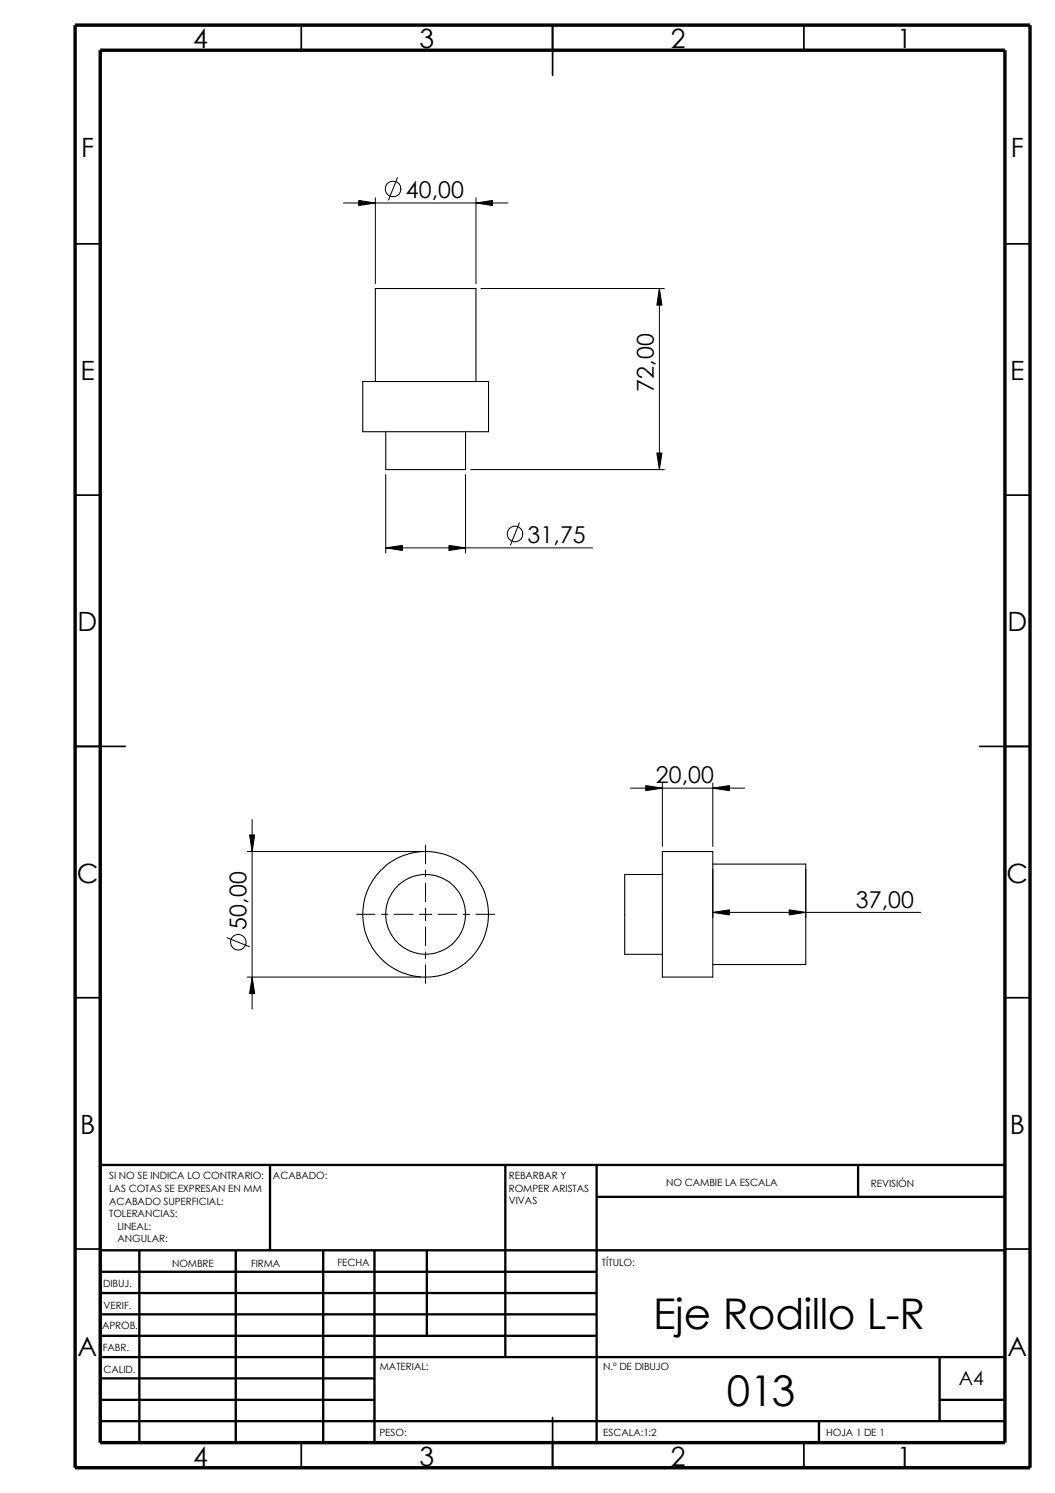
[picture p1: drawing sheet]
<svg xmlns="http://www.w3.org/2000/svg" width="210mm" height="297mm" viewBox="0 0 210 297" stroke-linecap="round" stroke-linejoin="round" font-family="sans-serif">
<g fill="none" stroke="#000" stroke-width=".34">
<path d="M59.9 5v5M109.9 5v10M159.9 5v5M14.9 48.5h5M199.9 48.5h5M14.9 98.5h5M199.9 98.5h5M14.9 148.5h10M194.9 148.5h10M14.9 198.5h5M199.9 198.5h5M14.9 248.5h5"/>
<path d="M199.9 248.5h5M59.9 287v5M109.9 282v10M159.9 287v5"/>
</g>
<g fill="none" stroke="#000" stroke-width=".47">
<path d="M53.7 231.8v17M100.5 231.8v38.2M118.7 231.8v55.2M118.7 238.1h81.2M170.7 231.8v6.3M199.9 231.8h-180v55.2M19.9 248.8h180M19.9 257.3h98.8M19.9 253h98.8M27.7 248.8v38.2M46.9 248.8v38.2M64.3 248.8v38.2"/>
<path d="M74.5 248.8v38.2M84.9 248.8v17M19.9 265.8h98.8M19.9 261.5h98.8M19.9 270h180M19.9 274.2h54.6M19.9 278.5h54.6M186.9 278.5h13M186.9 270v12.7M19.9 282.7h180M162.9 282.7v4.3"/>
</g>
<path d="M14.9 5h190v287h-190zM19.9 10h180v277h-180z" fill="none" stroke="#000" stroke-width=".68" stroke-linecap="butt"/>
<g fill="none" stroke="#000" stroke-width=".21">
<path d="M72.2 75.9h25v10h-25zM74.7 75.9v-18.5h20v18.5M76.8 85.9v7.5h15.8v-7.5M131.8 169.4h10v25h-10zM131.8 174h-7.5v15.9h7.5M141.8 171.9h18.5v20h-18.5"/>
<circle cx="84.7" cy="181.9" r="12.5"/>
<circle cx="84.7" cy="181.9" r="7.9"/>
</g>
<g fill="none" stroke="#000" stroke-width=".2">
<path d="M71.4 39.9l3.3 .5-3.3 .5zM74.7 39.4v17M79.1 35.3l-1.8 4.5M94.7 39.4v17M68.3 40.4h32.7M94.7 40.4l3.3-.5v1zM95.7 57.4h36.5M131.2 57.4l.5 3.3h-1zM131.2 57.4v36M76.8 94.4v15.6M92.6 94.4v15.6M93.6 93.4h38.6"/>
<path d="M130.7 90.1h1l-.5 3.3zM76.8 109l3.3-.5v1zM76.8 109h41.1M89.3 108.5l3.3 .5-3.3 .5zM103.3 104l-1.7 4.5M125.4 156.8h22.8M128.5 156.3l3.3 .5-3.3 .5zM131.8 155.8v12.6M141.8 156.8l3.3-.5v1zM141.8 155.8v12.6M49.2 169.4h34.5M49.7 166.1h1l-.5 3.3z"/>
<path d="M50.2 163.1v37.6M84.7 168.1v3.8M84.7 173.1v1.3M84.7 175.7v3.7M141.8 172.9v9.6M160.3 172.9v9.6M45.2 186.6l4.4 1.7M49.2 194.4h34.5M50.2 194.4l.5 3.3h-1zM71 181.9h3.6M75.9 181.9h1.3M78.4 181.9h3.8"/>
<path d="M83.4 181.9h2.5M84.7 180.7v2.5M84.7 184.4v3.7M84.7 189.4v1.3M84.7 191.9v3.8M87.2 181.9h3.7M92.2 181.9h1.2M94.7 181.9h3.7M141.8 181.5l3.3-.5v1zM141.8 181.5h41.4M157 181l3.3 .5-3.3 .5z"/>
<circle cx="78.2" cy="37.6" r="1.56"/>
<circle cx="102.5" cy="106.2" r="1.55"/>
<circle cx="47.4" cy="187.4" r="1.56"/>
</g>
<path d="M71.4 39.9l3.3 .5-3.3 .5zM94.7 40.4l3.3-.5v1zM131.2 57.4l.5 3.3h-1zM130.7 90.1h1l-.5 3.3zM76.8 109l3.3-.5v1zM89.3 108.5l3.3 .5-3.3 .5zM128.5 156.3l3.3 .5-3.3 .5zM141.8 156.8l3.3-.5v1zM49.7 166.1h1l-.5 3.3zM50.2 194.4l.5 3.3h-1zM141.8 181.5l3.3-.5v1zM157 181l3.3 .5-3.3 .5z" fill="#000"/>
<g font-size="8.4">
<text x="130" y="264.5">Eje Rodillo L-R</text>
<text x="144.6" y="279.8">013</text>
</g>
<g font-size="5.3">
<text x="38.4" y="9.6">4</text>
<text x="83.4" y="9.6">3</text>
<text x="133.5" y="9.6">2</text>
<text x="178.5" y="9.6">1</text>
<text x="16.1" y="31.3">F</text>
<text x="201.1" y="31.3">F</text>
<text x="16" y="75.6">E</text>
<text x="201" y="75.6">E</text>
<text x="15.5" y="125.6">D</text>
<text x="200.4" y="125.6">D</text>
<text x="15.3" y="175.6">C</text>
<text x="200.3" y="175.6">C</text>
<text x="15.9" y="225.6">B</text>
<text x="200.9" y="225.6">B</text>
<text x="15.5" y="269.8">A</text>
<text x="200.4" y="269.8">A</text>
<text x="38.4" y="291.6">4</text>
<text x="83.4" y="291.6">3</text>
<text x="133.5" y="291.6">2</text>
<text x="178.5" y="291.6">1</text>
</g>
<g font-size="4.6">
<text x="80.7" y="39.4">40,00</text>
<text x="130.1" y="77.9" transform="rotate(-90 130.1 77.9)">72,00</text>
<text x="104.9" y="108">31,75</text>
<text x="130.5" y="155.9">20,00</text>
<text x="49" y="185" transform="rotate(-90 49 185)">50,00</text>
<text x="170.3" y="180.6">37,00</text>
</g>
<text font-size="3.9" x="190.8" y="275.5">A4</text>
<g font-size="2">
<text x="21.7" y="234.7">SI NO SE INDICA LO CONTRARIO:</text>
<text x="21.7" y="237.2">LAS COTAS SE EXPRESAN EN MM</text>
<text x="21.7" y="239.6">ACABADO SUPERFICIAL:</text>
<text x="54.3" y="234.7">ACABADO:</text>
<text x="101.2" y="239.6">VIVAS</text>
<text x="101.2" y="234.6">REBARBAR Y</text>
<text x="101.2" y="237.1">ROMPER ARISTAS</text>
<text x="132.5" y="236">NO CAMBIE LA ESCALA</text>
<text x="173.3" y="236.2">REVISIÓN</text>
<text x="21.7" y="242.1">TOLERANCIAS:</text>
<text x="23.4" y="244.6">LINEAL:</text>
<text x="23.4" y="247.1">ANGULAR:</text>
<text x="67.1" y="252">FECHA</text>
<text x="119.8" y="252">TÍTULO:</text>
<text x="20.5" y="256.1">DIBUJ.</text>
<text x="34.2" y="252.1">NOMBRE</text>
<text x="50" y="252">FIRMA</text>
<text x="20.6" y="260.4">VERIF.</text>
<text x="20.3" y="264.5">APROB.</text>
<text x="20.4" y="268.8">FABR.</text>
<text x="20.6" y="273.2">CALID.</text>
<text x="75.6" y="272.6">MATERIAL:</text>
<text x="120" y="272.6">N.º DE DIBUJO</text>
<text x="75.5" y="285.6">PESO:</text>
<text x="120" y="285.7">ESCALA:1:2</text>
<text x="164.4" y="285.7">HOJA 1 DE 1</text>
</g>
</svg>
